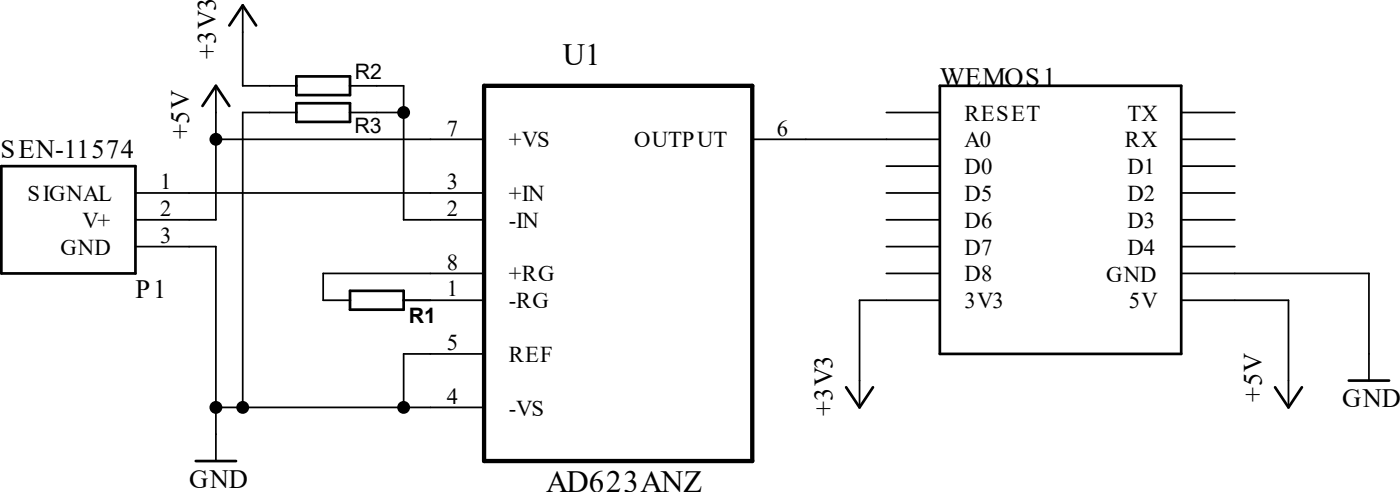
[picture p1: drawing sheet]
<svg xmlns="http://www.w3.org/2000/svg" width="186mm" height="65mm" viewBox="0 0 186 65" stroke-linecap="round" stroke-linejoin="round" font-family="sans-serif">
<path d="M64.2 11.4h35.5v49.7h-35.5z" fill="none" stroke="#000" stroke-width=".57"/>
<g fill="none" stroke="#000" stroke-width=".23">
<path d="M28.6 18.5h35.6M28.6 11.4v17.7h-10.6M32.2 .7v10.7h7.1M39.3 14.9h-7.1v39.1M46.4 11.4h7.1v17.7h10.7M46.4 14.9h7.1M99.7 18.5h24.9M117.5 14.9h7.1M156.6 18.5h7.1M156.6 14.9h7.1M18 25.6h46.2M18 32.7h10.6v28.4"/>
<path d="M53.5 39.8h10.7M64.2 36.2h-21.3v3.6h3.5M117.5 25.6h7.1M117.5 29.1h7.1M117.5 36.2h7.1M117.5 22h7.1M117.5 32.7h7.1M124.6 39.8h-10.6v14.2M156.6 25.6h7.1M156.6 29.1h7.1M156.6 36.2h24.9v14.3M156.6 39.8h14.2v14.2"/>
<path d="M156.6 22h7.1M156.6 32.7h7.1M28.6 54h35.6M64.2 46.9h-10.7v7.1"/>
</g>
<path d="M26.8 14l1.8-2.6 1.8 2.6M30.4 3.4l1.8-2.7 1.8 2.7M39.3 10.1h7.1v2.5h-7.1zM39.3 13.7h7.1v2.5h-7.1zM124.6 11.4h32v35.5h-32zM.2 22h17.8v14.2h-17.8zM46.4 38.6h7.1v2.5h-7.1zM112.2 51.3l1.8 2.7 1.7-2.7M169.1 51.3l1.7 2.7 1.8-2.7M178.8 50.5h5.4M26 61.1h5.3" fill="none" stroke="#000" stroke-width=".36"/>
<g fill="#000" stroke="#000" stroke-width=".26">
<circle cx="28.6" cy="18.5" r=".72"/>
<circle cx="53.5" cy="14.9" r=".72"/>
<circle cx="28.6" cy="54" r=".72"/>
<circle cx="32.2" cy="54" r=".72"/>
<circle cx="53.5" cy="54" r=".72"/>
</g>
<g font-size="4.1">
<text x="74.6" y="8.6">U1</text>
<text x="72.4" y="65.2">AD623ANZ</text>
</g>
<g font-size="3.5">
<text x="28.6" y="7.8" transform="rotate(-90 28.6 7.8)">+3V3</text>
<text x="124.6" y="11.4">WEMOS1</text>
<text x=".1" y="20.9">SEN-11574</text>
<text x="25.1" y="18.5" transform="rotate(-90 25.1 18.5)">+5V</text>
<text x="18" y="39.5">P1</text>
<text x="167.3" y="53.3" transform="rotate(-90 167.3 53.3)">+5V</text>
<text x="110.4" y="55.2" transform="rotate(-90 110.4 55.2)">+3V3</text>
<text x="178" y="54">GND</text>
<text x="25.1" y="64.7">GND</text>
</g>
<g font-size="3">
<text x="59.2" y="18">7</text>
<text x="103" y="18">6</text>
<text x="127.9" y="16">RESET</text>
<text x="149.5" y="16">TX</text>
<text x="67.5" y="19.5">+VS</text>
<text x="84.1" y="19.5">OUTPUT</text>
<text x="127.9" y="19.5">A0</text>
<text x="127.9" y="23.1">D0</text>
<text x="149.2" y="19.5">RX</text>
<text x="149.5" y="23.1">D1</text>
<text x="3.7" y="26.7">SIGNAL</text>
<text x="21.2" y="28.6">2</text>
<text x="21.2" y="25.1">1</text>
<text x="59.2" y="25.1">3</text>
<text x="59.2" y="28.6">2</text>
<text x="67.5" y="26.7">+IN</text>
<text x="127.9" y="26.7">D5</text>
<text x="149.5" y="26.7">D2</text>
<text x="8" y="33.8">GND</text>
<text x="10.9" y="30.2">V+</text>
<text x="21.2" y="32.2">3</text>
<text x="59.2" y="35.7">8</text>
<text x="67.5" y="30.2">-IN</text>
<text x="127.9" y="30.2">D6</text>
<text x="127.9" y="33.8">D7</text>
<text x="149.5" y="33.8">D4</text>
<text x="149.5" y="30.2">D3</text>
<text x="59.2" y="39.3">1</text>
<text x="67.5" y="37.3">+RG</text>
<text x="67.5" y="40.9">-RG</text>
<text x="127.9" y="37.3">D8</text>
<text x="127.9" y="40.9">3V3</text>
<text x="146.7" y="37.3">GND</text>
<text x="149.7" y="40.9">5V</text>
<text x="59.2" y="46.4">5</text>
<text x="67.5" y="48">REF</text>
<text x="59.2" y="53.5">4</text>
<text x="67.5" y="55.1">-VS</text>
</g>
<g font-size="2.8">
<text x="47" y="10.5">R2</text>
<text x="47" y="17.7">R3</text>
<text x="54.2" y="42.9">R1</text>
</g>
</svg>
